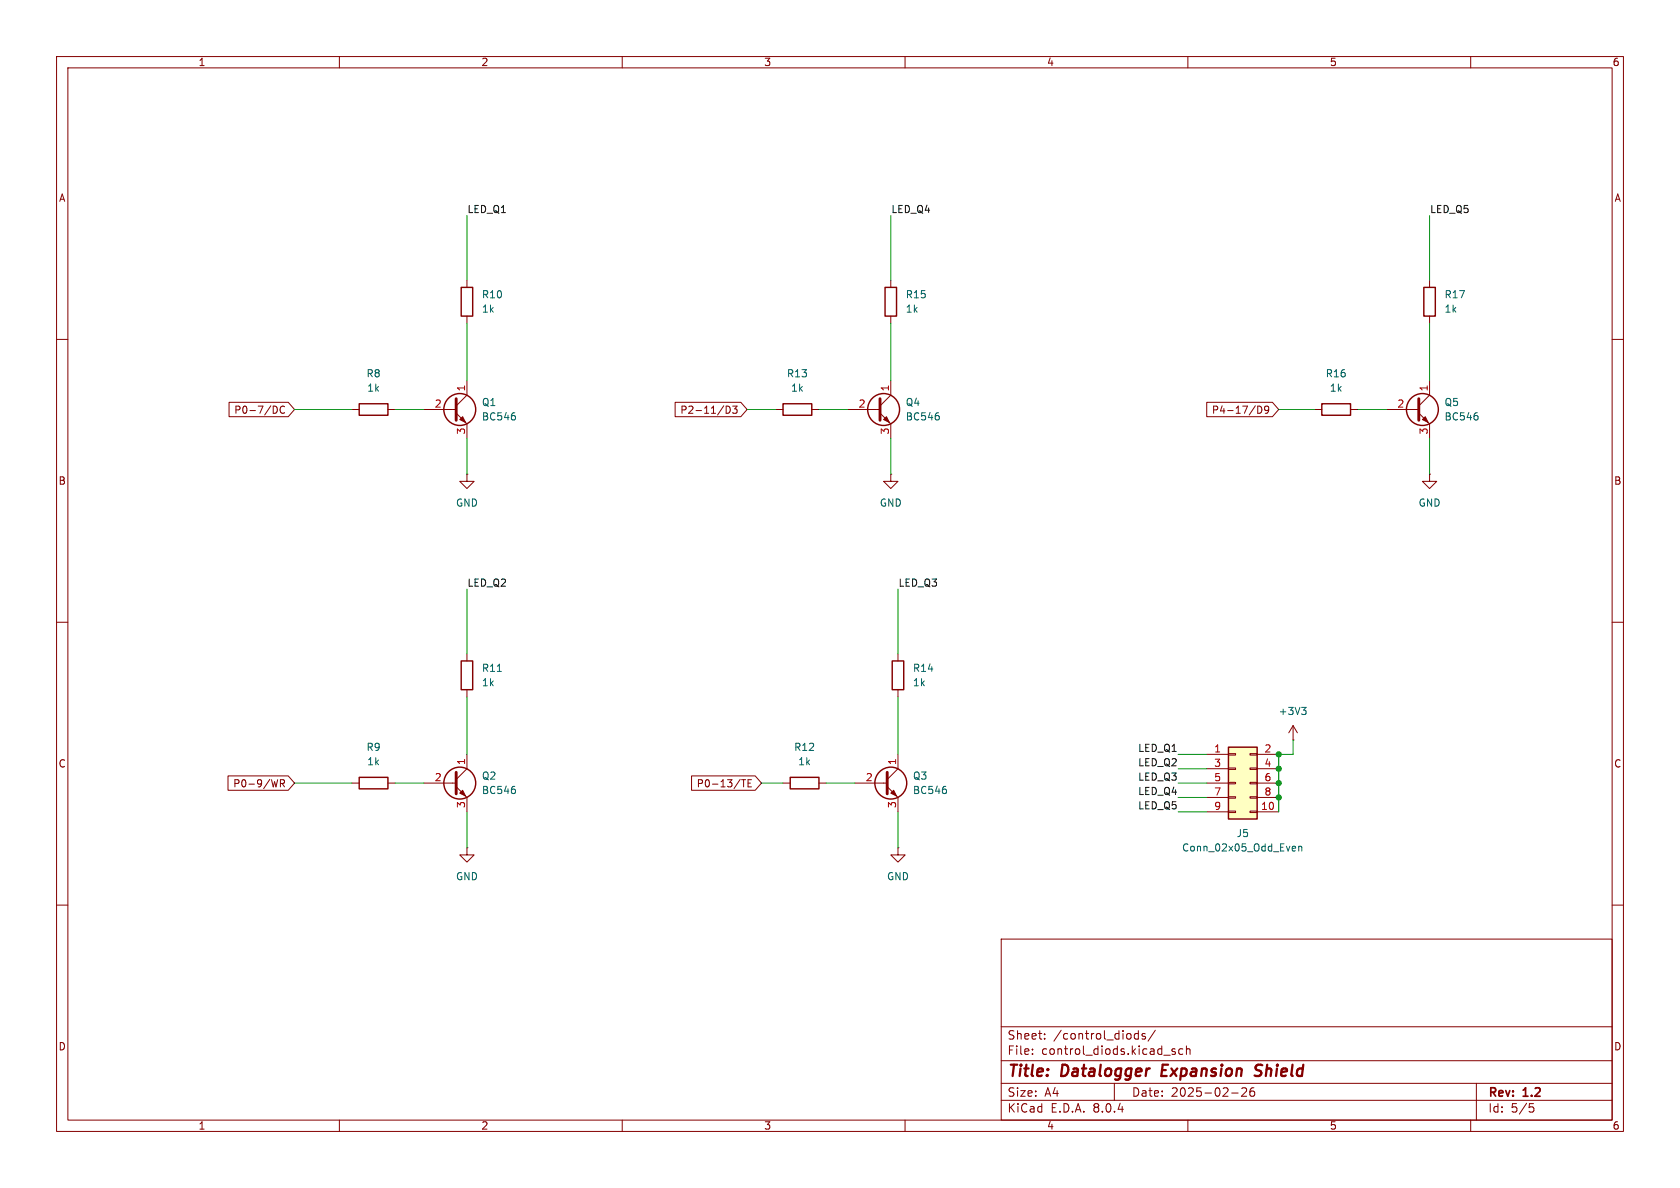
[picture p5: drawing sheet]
<svg xmlns="http://www.w3.org/2000/svg" width="297mm" height="210mm" viewBox="0 0 297 210" stroke-linecap="round" stroke-linejoin="round" font-family="sans-serif">
<g fill="none" stroke="#840000" stroke-width=".18">
<path d="M10 10h277v190h-277zM12 12h273v186h-273zM60 10v2M110 10v2M160 10v2M210 10v2M260 10v2M10 60h2M285 60h2M74.9 72.4h5.7M80.6 73l1.9 1.9v2.6M82.5 67.3v2.6l-1.9 1.9"/>
<path d="M245.1 72.4h5.7M250.8 73l1.9 1.9v2.6M252.7 67.3v2.6l-1.9 1.9M10 110h2M285 110h2M10 160h2M285 160h2M177 166h108v32h-108zM60 198v2M110 198v2M160 198v2M177 194.5h108"/>
<path d="M177 191.5h108M177 187.5h108M177 181.5h108M182.5 186.3v.1M182.5 185.5v.1M184.7 183.6v.1M184.7 182.8v.1M197 191.5v3M200.5 183.4l.3 .3 .4-.1M201.2 182.2v1.5M201.2 182.8l-.4-.1-.3 .3M202.5 182.8l-.4-.1-.2 .2 .1 .2 .5 .2v.3h-.6"/>
<path d="M204.2 182.1l-1.2 2M207.7 185.5l-.3-.1-.2 .2v.2l.5 .2v.3h-.5M209.1 185.5l-.4-.1-.3 .3v.4l.1 .2h.6M209.7 185.5l.3-.1 .3 .1 .1 .9M209.7 184.9v1.5M210 198v2M217.7 193.2h1.2M220.3 192.4v.5l-.8 .9h.9M221.2 192.4a1.17 1.17 0 0 0-.1 1.3h.6l.1-.5-.3-.3h-.3l-.2 .3M221.7 192.3l-.5 .1M260 198v2M261 191.5v6.5"/>
<path d="M270.4 195.1h.7M270.5 195.7h.4l.3 .3-.2 .5-.5 .1"/>
</g>
<path d="M205.6 188.2l-.3 2h1M222.8 190a.85 .85 0 0 1-1 .1M222.9 188.2l-.7 .1a.46 .46 0 0 0-.2 .5 .46 .46 0 0 0 .3 .4l.5 .2" fill="none" stroke="#840000" stroke-width=".4"/>
<path d="M80.6 70.5v3.8M250.8 70.5v3.8" fill="none" stroke="#840000" stroke-width=".51"/>
<g fill="#840000" stroke="#840000" stroke-width=".18">
<path d="M81.3 74.2l.5-.5 .5 1z"/>
<path d="M251.5 74.2l.5-.5 .5 1z"/>
</g>
<g fill="none" stroke="#840000" stroke-width=".25">
<circle cx="81.3" cy="72.4" r="2.82"/>
<circle cx="251.5" cy="72.4" r="2.82"/>
</g>
<path d="M91 73.5l.1 .2-.1 .5M261.2 73.5l.1 .2-.1 .5" fill="none" stroke="#006464" stroke-width=".18"/>
<path d="M217.2 132.1h5v12.7h-5z" fill="#ffffc2"/>
<g fill="none" stroke="#840000" stroke-width=".18">
<path d="M82.5 49.5v1.3M82.5 55.9v1.3M157.5 49.5v1.3M157.5 55.9v1.3M252.7 49.5v1.3M252.7 55.9v1.3M40.5 71.1h10.5l1.1 1.3-1.1 1.3h-10.5zM48.6 71.8a.68 .68 0 0 1 .4 .6 .68 .68 0 0 1-.4 .7M50.3 71.9a.6 .6 0 0 0-.8 .4 .6 .6 0 0 0 .6 .8l.2-.2M62.2 72.4h1.3M68.6 72.4h1.2M119.4 71.1h11.6l1.1 1.3-1.1 1.3h-11.6z"/>
<path d="M128.4 71.8a.64 .64 0 0 1 .7 .6 .64 .64 0 0 1-.7 .7zM129.5 71.8h.8l-.4 .5 .3 .1v.5l-.1 .2-.6-.2M137.2 72.4h1.2M143.5 72.4h1.3M149.9 72.4h5.7M155.6 73l1.9 1.9v2.6M157.5 67.3v2.6l-1.9 1.9M213.3 71.1h11.6l1.2 1.3-1.2 1.3h-11.6zM222.4 71.8a.64 .64 0 0 1 .7 .6 .64 .64 0 0 1-.7 .7zM224.3 72.3l-.3 .3h-.2l-.2-.3 .1-.4 .3-.1 .2 .1a.84 .84 0 0 1-.3 1.2h-.2M232.4 72.4h1.3M238.8 72.4h1.2"/>
<path d="M82.5 83.8v1.3h1.3l-1.3 1.3-1.2-1.3h1.2M82.5 83.8h.1M157.5 83.8v1.3h1.2l-1.2 1.3-1.3-1.3h1.3M157.5 83.8h.1M252.7 83.8v1.3h1.3l-1.3 1.3-1.2-1.3h1.2M252.7 83.8h.1M82.5 115.6v1.2M158.7 115.6v1.2M40.3 137.2h10.7l1.1 1.2-1.1 1.3h-10.7zM49.1 137.8l-.3 1.3M49.6 138.5l.6-.1 .1-.1-.1-.3-.6-.2v1.3M49.9 138.5l.4 .6"/>
<path d="M62.2 138.4h1.3M68.6 138.4h1.2M74.9 138.4h5.7M80.6 139.1l1.9 1.9v2.5M82.5 121.9v1.3M82.5 133.4v2.5l-1.9 1.9M122.3 137.2h11.2l1.1 1.2-1.1 1.3h-11.2zM131.1 137.8h.7M131.5 137.8v1.3M132.2 138.4h.5M132.8 137.8h-.6v1.3h.6M138.4 138.4h1.3"/>
<path d="M144.8 138.4h1.2M151.1 138.4h5.7M156.8 139.1l1.9 1.9v2.5M158.7 121.9v1.3M158.7 133.4v2.5l-1.9 1.9M213.4 133.4h3.8M213.4 135.9h3.8M213.4 138.4h3.8M217.2 138.3h1.2v.3h-1.2zM217.2 135.8h1.2v.2h-1.2zM217.2 133.2h1.2v.3h-1.2zM221 138.3h1.2v.3h-1.2z"/>
<path d="M221 135.8h1.2v.2h-1.2zM221 133.2h1.2v.3h-1.2zM222.2 133.4h3.9M222.2 135.9h3.9M222.2 138.4h3.9M228.6 130.8h.1M228.6 128.3l.8 1.2M228.6 128.3v2.5M228.6 128.3l-.8 1.2M82.5 149.9v1.2h1.3l-1.3 1.3-1.2-1.3h1.2M82.5 149.9h.1M158.7 149.9v1.2h1.3l-1.3 1.3-1.2-1.3h1.2"/>
<path d="M158.7 149.9h.1M213.4 143.5h3.8M213.4 141h3.8M217.2 143.4h1.2v.2h-1.2zM217.2 140.8h1.2v.3h-1.2zM221 143.4h1.2v.2h-1.2zM221 140.8h1.2v.3h-1.2zM222.2 143.5h3.9M222.2 141h3.9"/>
</g>
<g fill="none" stroke="#840000" stroke-width=".25">
<path d="M81.5 50.8h2.1v5.1h-2.1zM156.5 50.8h2v5.1h-2zM251.7 50.8h2v5.1h-2zM63.5 71.4h5.1v2h-5.1zM138.4 71.4h5.1v2h-5.1zM233.7 71.4h5.1v2h-5.1zM81.5 116.8h2.1v5.1h-2.1zM157.7 116.8h2.1v5.1h-2.1zM63.5 137.4h5.1v2h-5.1zM139.7 137.4h5.1v2h-5.1zM217.2 132.1h5v12.7h-5z"/>
<circle cx="156.2" cy="72.4" r="2.82"/>
<circle cx="81.3" cy="138.4" r="2.82"/>
<circle cx="157.5" cy="138.4" r="2.82"/>
</g>
<path d="M165.9 73.5l.2 .2-.2 .5M87.9 118.7h.7M91 139.6l.1 .1-.1 .5M167.2 139.6l.1 .1-.1 .5M230.1 125h.8l-.4 .5M230.7 125.5l.2 .3v.3l-.2 .2M228.6 149.6l.4 .1 .1 .2-.7 .1M229 150.4h-.4M229.6 149.7l.2-.1 .3 .1v.7M229.6 149.6v.8" fill="none" stroke="#006464" stroke-width=".18"/>
<path d="M155.6 70.5v3.8M80.6 136.5v3.8M156.8 136.5v3.8" fill="none" stroke="#840000" stroke-width=".51"/>
<g fill="#840000" stroke="#840000" stroke-width=".18">
<path d="M156.2 74.2l.5-.5 .5 1z"/>
<path d="M81.3 140.2l.5-.5 .5 1z"/>
<path d="M157.5 140.2l.5-.5 .5 1z"/>
</g>
<g fill="none" stroke="#009600" stroke-width=".18">
<path d="M82.5 38.1v11.4M157.5 38.1v11.4M252.7 38.1v11.4M82.5 57.2v10.1M157.5 57.2v10.1M252.7 57.2v10.1M52.1 72.4h10.1M69.8 72.4h5.1M82.5 77.5v6.3M132.1 72.4h5.1M144.8 72.4h5.1M157.5 77.5v6.3"/>
<path d="M226.1 72.4h6.3M240 72.4h5.1M252.7 77.5v6.3M82.5 104.1v11.5M158.7 104.1v11.5M52.1 138.4h10.1M69.8 138.4h5.1M82.5 123.2v10.2M134.6 138.4h3.8M146 138.4h5.1M158.7 123.2v10.2M208.3 138.4h5.1"/>
<path d="M208.3 135.9h5.1M208.3 133.4h5.1M228.6 130.8v2.6h-2.5v10.1M82.5 143.5v6.4M158.7 143.5v6.4M208.3 143.5h5.1M208.3 141h5.1"/>
</g>
<g fill="#009600" stroke="#009600" stroke-width=".18">
<circle cx="226.1" cy="141" r=".46"/>
<circle cx="226.1" cy="138.4" r=".46"/>
<circle cx="226.1" cy="133.4" r=".46"/>
<circle cx="226.1" cy="135.9" r=".46"/>
</g>
<g font-size="2.8" fill="#840000">
<text x="178" y="190.9">Title:</text>
<text x="187.7" y="190.9">Datalogger</text>
<text x="206.2" y="190.9">Expansion</text>
<text x="223.5" y="190.9">Shield</text>
</g>
<g font-size="2.1" fill="#840000">
<text x="178" y="184">Sheet:</text>
<text x="186.2" y="184">/control_diods/</text>
<text x="178" y="186.7">File:</text>
<text x="184.1" y="186.7">control_diods.kicad_sch</text>
<text x="178" y="196.9">KiCad</text>
<text x="178" y="194.1">Size:</text>
<text x="184.7" y="194.1">A4</text>
<text x="185.7" y="196.9">E.D.A.</text>
<text x="193.3" y="196.9">8.0.4</text>
<text x="200" y="194.1">Date:</text>
<text x="207" y="194.1">2025-02-26</text>
<text x="263" y="194.3">Rev:</text>
<text x="263" y="196.9">Id:</text>
<text x="267.1" y="196.9">5/5</text>
<text x="269.4" y="194.3">1.2</text>
</g>
<g font-size="1.8" fill="#840000">
<text x="35" y="11.9">1</text>
<text x="85" y="11.9">2</text>
<text x="135" y="11.9">3</text>
<text x="185" y="11.9">4</text>
<text x="235" y="11.9">5</text>
<text x="285" y="11.9">6</text>
<text x="10.3" y="35.9">A</text>
<text x="285.3" y="35.9">A</text>
<text x="41.3" y="73.3">P0-7/DC</text>
<text x="120.2" y="73.3">P2-11/D3</text>
<text x="214.1" y="73.3">P4-17/D9</text>
<text x="10.3" y="85.9">B</text>
<text x="285.3" y="85.9">B</text>
<text x="10.3" y="135.9">C</text>
<text x="285.3" y="135.9">C</text>
<text x="41.1" y="139.4">P0-9/WR</text>
<text x="123.1" y="139.4">P0-13/TE</text>
<text x="10.3" y="185.9">D</text>
<text x="285.3" y="185.9">D</text>
<text x="35" y="199.9">1</text>
<text x="85" y="199.9">2</text>
<text x="135" y="199.9">3</text>
<text x="185" y="199.9">4</text>
<text x="235" y="199.9">5</text>
<text x="285" y="199.9">6</text>
</g>
<g font-size="1.8" fill="#0f0f0f">
<text x="82.5" y="37.8">LED_Q1</text>
<text x="157.5" y="37.8">LED_Q4</text>
<text x="252.7" y="37.8">LED_Q5</text>
<text x="82.5" y="103.8">LED_Q2</text>
<text x="158.7" y="103.8">LED_Q3</text>
<text x="201.1" y="133">LED_Q1</text>
<text x="201.1" y="135.5">LED_Q2</text>
<text x="201.1" y="143.2">LED_Q5</text>
<text x="201.1" y="140.6">LED_Q4</text>
<text x="201.1" y="138.1">LED_Q3</text>
</g>
<g font-size="1.8" fill="#006464">
<text x="85.1" y="52.9">R10</text>
<text x="160" y="52.9">R15</text>
<text x="255.3" y="52.9">R17</text>
<text x="85.1" y="55.5">1k</text>
<text x="160" y="55.5">1k</text>
<text x="255.3" y="55.5">1k</text>
<text x="64.7" y="66.9">R8</text>
<text x="64.8" y="69.4">1k</text>
<text x="85.1" y="72">Q1</text>
<text x="139" y="66.9">R13</text>
<text x="139.7" y="69.4">1k</text>
<text x="160" y="72">Q4</text>
<text x="234.3" y="66.9">R16</text>
<text x="235" y="69.4">1k</text>
<text x="255.3" y="72">Q5</text>
<text x="85.1" y="74.5">BC546</text>
<text x="160" y="74.5">BC546</text>
<text x="255.3" y="74.5">BC546</text>
<text x="80.5" y="89.8">GND</text>
<text x="155.4" y="89.8">GND</text>
<text x="250.7" y="89.8">GND</text>
<text x="85.1" y="119">R11</text>
<text x="161.3" y="119">R14</text>
<text x="85.1" y="121.5">1k</text>
<text x="161.3" y="121.5">1k</text>
<text x="226" y="126.6">+3V3</text>
<text x="64.7" y="132.9">R9</text>
<text x="64.8" y="135.5">1k</text>
<text x="140.3" y="132.9">R12</text>
<text x="141" y="135.5">1k</text>
<text x="85.1" y="140.6">BC546</text>
<text x="85.1" y="138">Q2</text>
<text x="161.3" y="140.6">BC546</text>
<text x="161.3" y="138">Q3</text>
<text x="218.5" y="148.2">J5</text>
<text x="80.5" y="155.8">GND</text>
<text x="156.7" y="155.8">GND</text>
<text x="208.9" y="150.7">Conn_02x05_Odd_Even</text>
</g>
<g font-size="1.8" fill="#a90000">
<text x="82.3" y="69.3" transform="rotate(-90 82.3 69.3)">1</text>
<text x="157.2" y="69.3" transform="rotate(-90 157.2 69.3)">1</text>
<text x="252.5" y="69.3" transform="rotate(-90 252.5 69.3)">1</text>
<text x="76.8" y="72.1">2</text>
<text x="82.3" y="76.9" transform="rotate(-90 82.3 76.9)">3</text>
<text x="151.7" y="72.1">2</text>
<text x="157.2" y="76.9" transform="rotate(-90 157.2 76.9)">3</text>
<text x="246.9" y="72.1">2</text>
<text x="252.5" y="76.9" transform="rotate(-90 252.5 76.9)">3</text>
<text x="82.3" y="135.3" transform="rotate(-90 82.3 135.3)">1</text>
<text x="158.5" y="135.3" transform="rotate(-90 158.5 135.3)">1</text>
<text x="214.6" y="133.1">1</text>
<text x="214.6" y="135.6">3</text>
<text x="223.4" y="133.1">2</text>
<text x="223.4" y="135.6">4</text>
<text x="76.8" y="138.2">2</text>
<text x="82.3" y="142.9" transform="rotate(-90 82.3 142.9)">3</text>
<text x="153" y="138.2">2</text>
<text x="158.5" y="142.9" transform="rotate(-90 158.5 142.9)">3</text>
<text x="214.6" y="138.2">5</text>
<text x="214.6" y="140.7">7</text>
<text x="214.6" y="143.3">9</text>
<text x="222.8" y="143.3">10</text>
<text x="223.4" y="138.2">6</text>
<text x="223.4" y="140.7">8</text>
</g>
</svg>
